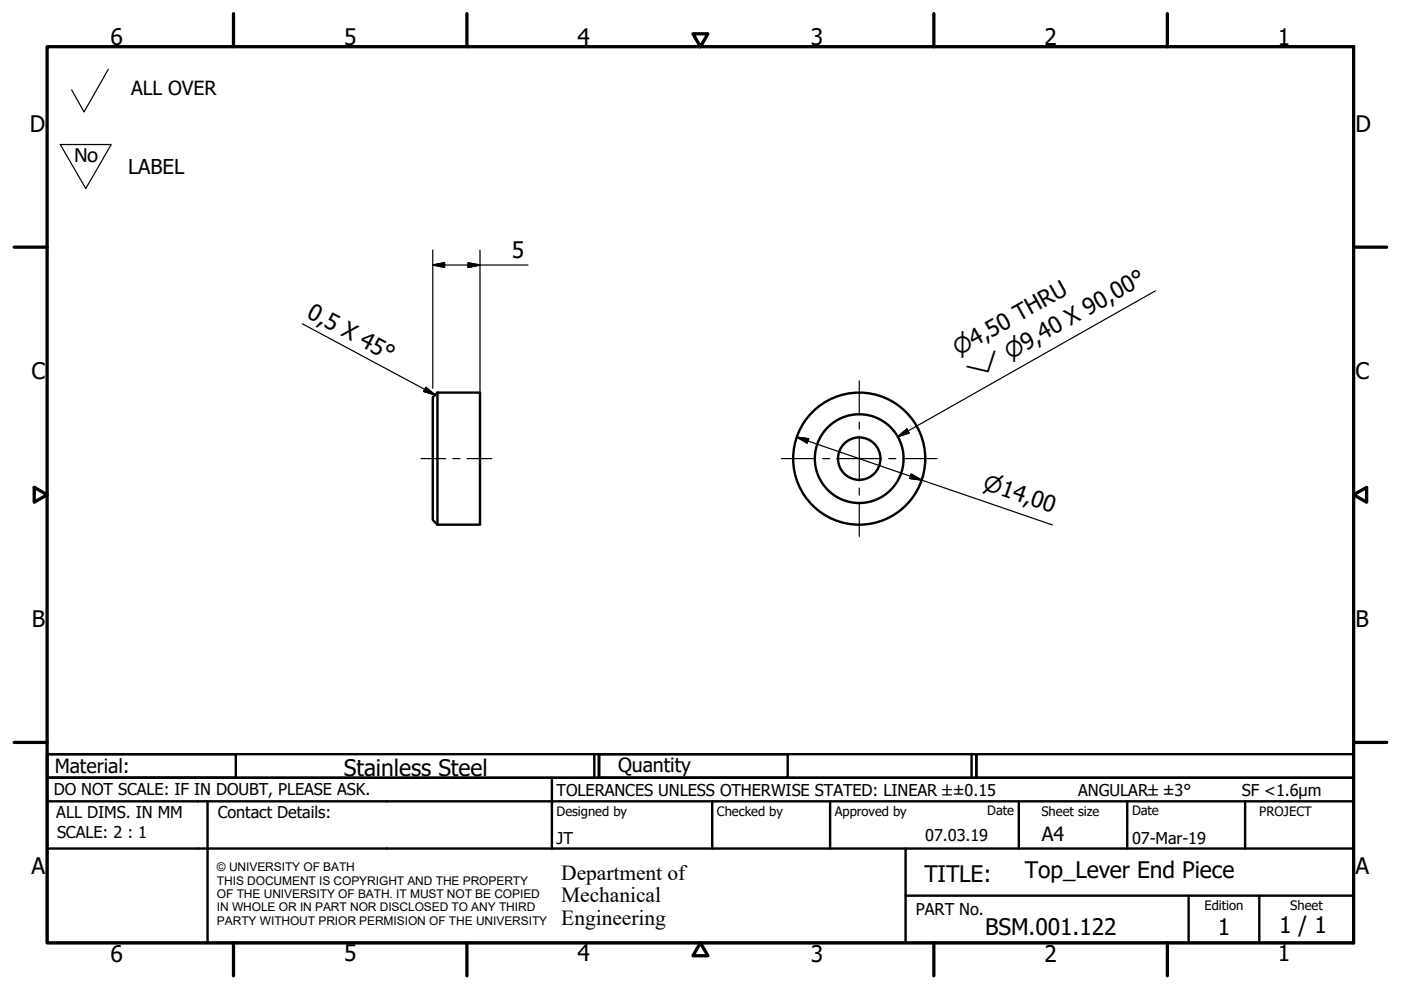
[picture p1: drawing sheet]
<svg xmlns="http://www.w3.org/2000/svg" width="297mm" height="210mm" viewBox="0 0 297 210" stroke-linecap="round" stroke-linejoin="round" font-family="sans-serif">
<!-- layer: Visible (ISO) -->
<g fill="none" stroke="#000" stroke-width=".51">
<path d="M92.8 83.2l-1 1v26l1 1M92.8 83.2h9v28h-9M92.8 83.2v28"/>
<circle cx="182.2" cy="97.2" r="14"/>
<circle cx="182.2" cy="97.2" r="4.5"/>
<circle cx="182.2" cy="97.2" r="9.4"/>
</g>
<!-- layer: Border (ISO) -->
<g fill="none" stroke="#000" stroke-width=".7">
<path d="M10 9.9h277v190h-277zM49.5 2.9v7M99 2.9v7M146.9 7.2h3.2l-1.6 2.7zM198 2.9v7M247.5 2.9v7M3 52.4h7M287 52.4h7M7.3 103.3l2.7 1.6-2.7 1.6zM287 104.9l2.8-1.6v3.2zM3 157.4h7M287 157.4h7"/>
<path d="M49.5 199.9v7M99 199.9v7M148.5 199.9l1.6 2.7h-3.2zM198 199.9v7M247.5 199.9v7"/>
</g>
<!-- layer: Title (ISO) -->
<g fill="none" stroke="#000" stroke-width=".51">
<path d="M10 159.9h40v5h-40zM10 159.9h117v5h-117zM126 159.9v5M127 159.9h40v5h-40zM127 159.9h80v5h-80zM206 159.9v5M207 159.9h80v5h-80zM10 169.9v-5h277v5M10 169.9h277v30h-277zM10 179.9h277M44 169.9v30M117 164.9v15"/>
<path d="M151 169.9v10M176 169.9v10M192 179.9v20M216 169.9v10M239 169.9v10M264 169.9v10M192 189.9h95M252 189.9v10M267 189.9v10"/>
</g>
<!-- layer: Sketch Geometry (ISO) -->
<path d="M23 14.7l-5.2 9-2.6-4.6M12.8 30.6h10.8l-5.4 9.4z" fill="none" stroke="#000" stroke-width=".25"/>
<!-- layer: Center Mark (ISO) -->
<path d="M165.7 97.2h7.2M174.4 97.2h1.5M177.4 97.2h9.5M182.2 80.7v7.3M182.2 89.5v1.5M182.2 92.5v9.5M188.4 97.2h1.5M191.4 97.2h7.3M182.2 103.5v1.5M182.2 106.5v7.2" fill="none" stroke="#000" stroke-width=".25"/>
<!-- layer: Dimension (ISO) -->
<path d="M91.8 56.2l2.5-.5v1zM91.8 56.2h20.1M91.8 53v29.3M99.3 55.7l2.5 .5-2.5 .5zM101.8 53v30.2M168.9 92.7l2.5 .3-.3 1zM168.9 92.7l54.2 18.6M193.2 100.5l2.2 1.3-2.5-.4z" fill="none" stroke="#000" stroke-width=".25"/>
<path d="M91.8 56.2l2.5-.5zM91.8 56.2l2.5-.5v1zM99.3 56.7l2.5-.5zM99.3 55.7l2.5 .5-2.5 .5zM168.9 92.7l2.5 .3zM168.9 92.7l2.5 .3-.3 1zM192.9 101.4l2.5 .4zM193.2 100.5l2.2 1.3-2.5-.4z" fill="#000" stroke="#000" stroke-width=".25"/>
<!-- layer: Symbol (ISO) -->
<path d="M64.1 68.7l28.2 15M245 61.7l-54.6 30.9M90.3 82.1l2 1.6-2.5-.7zM190.4 92.6l1.9-1.7 .5 .9z" fill="none" stroke="#000" stroke-width=".25"/>
<path d="M89.8 83l2.5 .7zM90.3 82.1l2 1.6-2.5-.7zM190.4 92.6l1.9-1.7zM190.4 92.6l1.9-1.7 .5 .9z" fill="#000" stroke="#000" stroke-width=".25"/>
<!-- layer: Centerline (ISO) -->
<path d="M89.3 97.2h5.2M96 97.2h1.5M99 97.2h5.3" fill="none" stroke="#000" stroke-width=".25"/>
<g font-size="4.8">
<text x="23.4" y="9.5">6</text>
<text x="72.9" y="9.5">5</text>
<text x="122.4" y="9.5">4</text>
<text x="171.9" y="9.5">3</text>
<text x="221.4" y="9.5">2</text>
<text x="270.9" y="9.5">1</text>
<text x="6.3" y="27.9">D</text>
<text x="287.4" y="27.9">D</text>
<text x="108.5" y="54.6">5</text>
<text x="64.9" y="67.2" transform="rotate(28 64.9 67.2)">0,5 X 45°</text>
<text x="6.7" y="80.4">C</text>
<text x="287.4" y="80.4">C</text>
<text x="6.8" y="132.9">B</text>
<text x="287.4" y="132.9">B</text>
<text x="72.9" y="164.6">Stainless Steel</text>
<text x="6.7" y="185.4">A</text>
<text x="287.4" y="185.4">A</text>
<text x="196" y="187">TITLE:</text>
<text x="217.3" y="186.2">Top_Lever End Piece</text>
<text x="271.2" y="197.9">1 / 1</text>
<text x="23.4" y="203.9">6</text>
<text x="72.9" y="203.8">5</text>
<text x="122.4" y="203.8">4</text>
<text x="171.9" y="203.9">3</text>
<text x="208.9" y="198.2">BSM.001.122</text>
<text x="221.4" y="203.9">2</text>
<text x="258.2" y="198.2">1</text>
<text x="270.9" y="203.8">1</text>
</g>
<text font-size="4.7" x="15.7" y="34.4">No</text>
<g font-size="4.6">
<text x="203.2" y="75.5" transform="rotate(-30 203.2 75.5)">⌀4,50 THRU</text>
<text x="214.2" y="76.4" transform="rotate(-30 214.2 76.4)">⌀9,40 X 90,00°</text>
<text x="206.2" y="80.8" transform="rotate(-30 206.2 80.8)">⌵</text>
<text x="208.2" y="103.6" transform="rotate(19 208.2 103.6)">⌀14,00</text>
<text x="119" y="186.5">Department of</text>
<text x="119" y="191.3">Mechanical</text>
<text x="119" y="196">Engineering</text>
</g>
<text font-size="4.3" x="27.2" y="36.9">LABEL</text>
<g font-size="4.1">
<text x="27.8" y="20.1">ALL OVER</text>
<text x="11.6" y="163.9">Material:</text>
<text x="131" y="163.7">Quantity</text>
<text x="220.9" y="178.4">A4</text>
</g>
<g font-size="3.5">
<text x="11.4" y="168.5">DO NOT SCALE: IF IN DOUBT, PLEASE ASK.</text>
<text x="11.9" y="173.5">ALL DIMS. IN MM</text>
<text x="46.2" y="173.5">Contact Details:</text>
<text x="118" y="168.8">TOLERANCES UNLESS OTHERWISE STATED: LINEAR ±±0.15</text>
<text x="228.6" y="168.8">ANGULAR±±3°</text>
<text x="263.3" y="168.8">SF &lt;1.6µm</text>
<text x="12.1" y="177.6">SCALE: 2 : 1</text>
<text x="118" y="178.9">JT</text>
<text x="196.2" y="178.3">07.03.19</text>
<text x="240" y="178.9">07-Mar-19</text>
<text x="194.2" y="194.1">PART No.</text>
</g>
<g font-size="2.8">
<text x="118" y="173">Designed by</text>
<text x="152" y="173">Checked by</text>
<text x="177" y="173">Approved by</text>
<text x="209.3" y="172.9">Date</text>
<text x="220.8" y="173">Sheet size</text>
<text x="240" y="172.9">Date</text>
<text x="267" y="172.9">PROJECT</text>
<text x="255.4" y="193">Edition</text>
<text x="273.6" y="193">Sheet</text>
</g>
<g font-size="2.5">
<text x="46" y="184.7">© UNIVERSITY OF BATH</text>
<text x="46" y="187.6">THIS DOCUMENT IS COPYRIGHT AND THE PROPERTY</text>
<text x="46" y="190.4">OF THE UNIVERSITY OF BATH. IT MUST NOT BE COPIED</text>
<text x="46" y="193.2">IN WHOLE OR IN PART NOR DISCLOSED TO ANY THIRD</text>
<text x="46" y="196.1">PARTY WITHOUT PRIOR PERMISION OF THE UNIVERSITY</text>
</g>
</svg>
